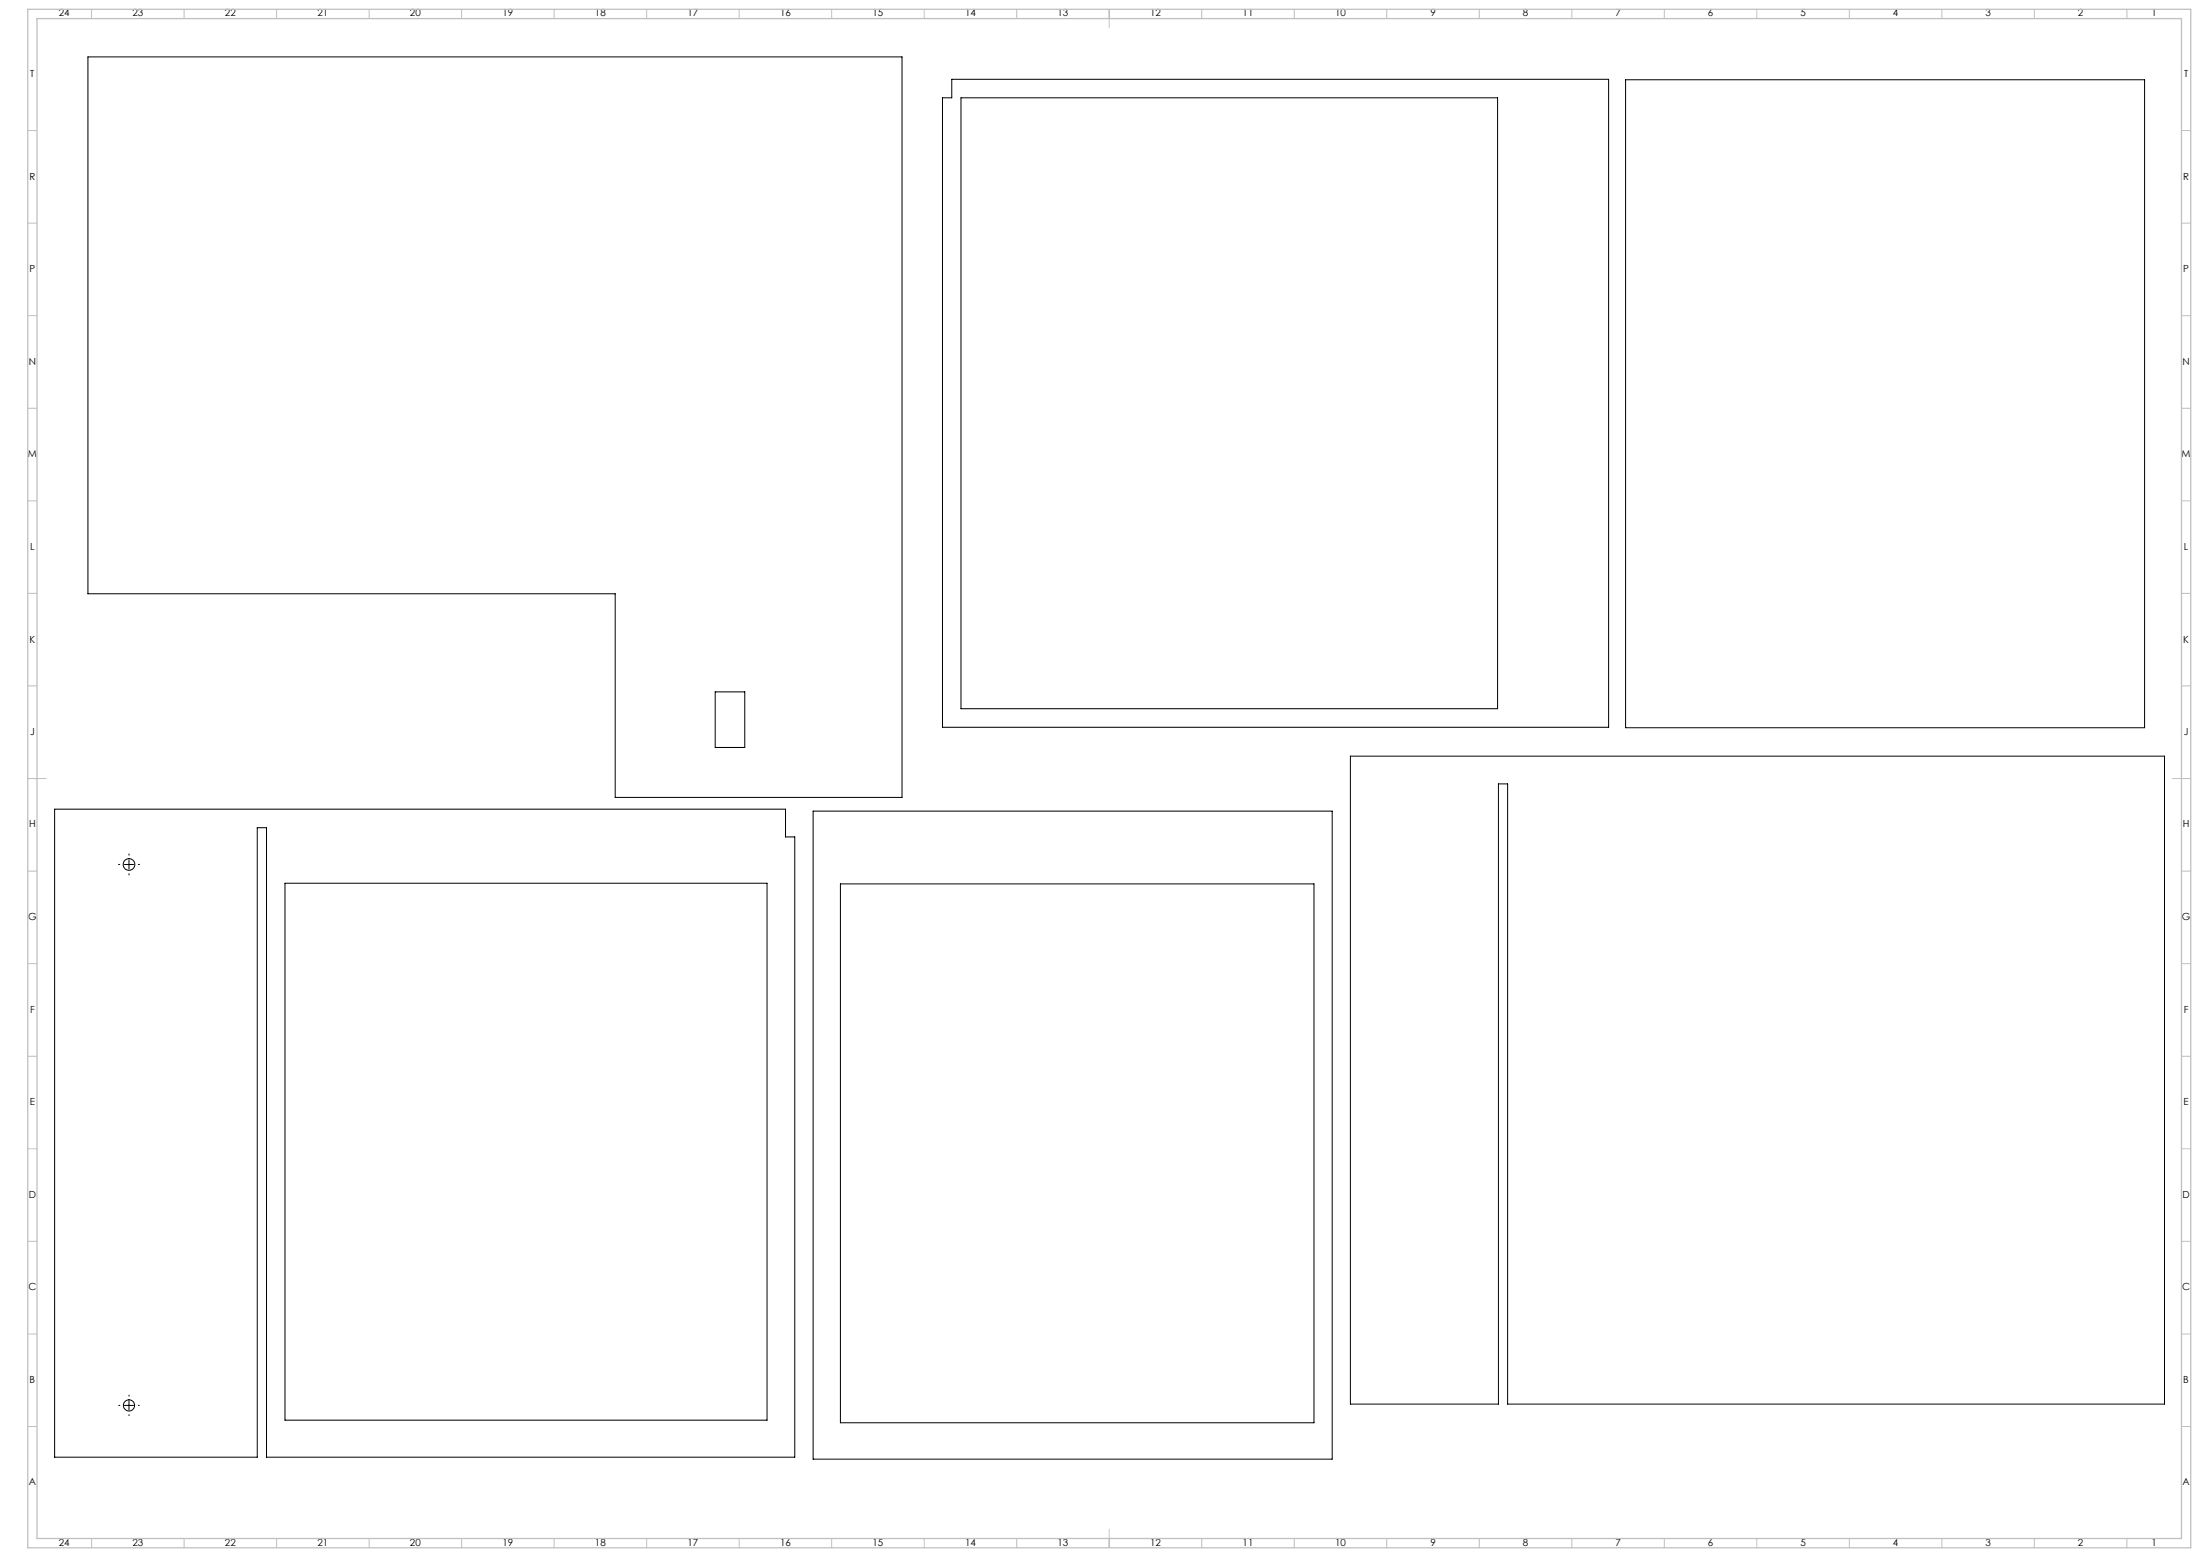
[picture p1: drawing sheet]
<svg xmlns="http://www.w3.org/2000/svg" width="1189mm" height="841mm" viewBox="0 0 1189 841" stroke-linecap="round" stroke-linejoin="round" font-family="sans-serif">
<path d="M65 467h-1M70 462v-1M70 472v1M75 467h.1M65 759h-1M70 754h.1M75 759h.1M70 764v1" fill="none" stroke="#000" stroke-width=".54" stroke-dasharray="15.2 1.3 1.3 1.3"/>
<g fill="none" stroke="#000" stroke-width=".54">
<path d="M48 31h440v400h-156v-110h-284zM514 43h355v350h-360v-340h5zM519 53h290v330h-290zM879 43h280v350h-280zM387 374h16v30h-16zM730 408h440v350h-355v-335h-5v335h-80zM30 437h395v15h5v335h-286v-340h-5v340h-109zM439 438h281v350h-281zM67 467h5M70 464v5M154 477h261v290h-261zM454 477h256v292h-256z"/>
<path d="M67 759h5M70 757v5"/>
<circle cx="70" cy="467" r="3"/>
<circle cx="70" cy="759" r="3"/>
</g>
<g fill="none" stroke="#c0c0c0" stroke-width=".54">
<path d="M49 5v5M99 5v5M149 5v5M199 5v5M249 5v5M299 5v5M349 5v5M399 5v5M449 5v5M499 5v5M549 5v5M599 5v10"/>
<path d="M649 5v5M699 5v5M749 5v5M799 5v5M849 5v5M899 5v5M949 5v5M999 5v5M1049 5v5M1099 5v5M1149 5v5M15 71h5"/>
<path d="M1179 71h5M15 121h5M1179 121h5M15 171h5M1179 171h5M15 221h5M1179 221h5M15 271h5M1179 271h5M15 321h5M1179 321h5M15 371h5"/>
<path d="M1179 371h5M15 421h10M1174 421h10M15 471h5M1179 471h5M15 521h5M1179 521h5M15 571h5M1179 571h5M15 621h5M1179 621h5M15 671h5"/>
<path d="M1179 671h5M15 721h5M1179 721h5M15 771h5M1179 771h5M49 831v5M99 831v5M149 831v5M199 831v5M249 831v5M299 831v5M349 831v5"/>
<path d="M399 831v5M449 831v5M499 831v5M549 831v5M599 826v10M649 831v5M699 831v5M749 831v5M799 831v5M849 831v5M899 831v5M949 831v5"/>
<path d="M999 831v5M1049 831v5M1099 831v5M1149 831v5"/>
</g>
<path d="M15 5h1169v831h-1169zM20 10h1159v821h-1159z" fill="none" stroke="#c0c0c0" stroke-width=".7"/>
<g font-size="5.3">
<text x="32" y="9">24</text>
<text x="72" y="9">23</text>
<text x="122" y="9">22</text>
<text x="172" y="9">21</text>
<text x="222" y="9">20</text>
<text x="272" y="9">19</text>
<text x="322" y="9">18</text>
<text x="372" y="9">17</text>
<text x="422" y="9">16</text>
<text x="472" y="9">15</text>
<text x="522" y="9">14</text>
<text x="572" y="9">13</text>
<text x="622" y="9">12</text>
<text x="672" y="9">11</text>
<text x="722" y="9">10</text>
<text x="773" y="9">9</text>
<text x="823" y="9">8</text>
<text x="873" y="9">7</text>
<text x="923" y="9">6</text>
<text x="973" y="9">5</text>
<text x="1023" y="9">4</text>
<text x="1073" y="9">3</text>
<text x="1123" y="9">2</text>
<text x="1163" y="9">1</text>
<text x="16" y="42">T</text>
<text x="1180" y="42">T</text>
<text x="16" y="97">R</text>
<text x="1180" y="97">R</text>
<text x="16" y="147">P</text>
<text x="1180" y="147">P</text>
<text x="16" y="197">N</text>
<text x="1180" y="197">N</text>
<text x="15" y="247">M</text>
<text x="1179" y="247">M</text>
<text x="16" y="297">L</text>
<text x="1180" y="297">L</text>
<text x="16" y="347">K</text>
<text x="1180" y="347">K</text>
<text x="16" y="397">J</text>
<text x="1180" y="397">J</text>
<text x="16" y="447">H</text>
<text x="1180" y="447">H</text>
<text x="15" y="497">G</text>
<text x="1179" y="497">G</text>
<text x="16" y="547">F</text>
<text x="1180" y="547">F</text>
<text x="16" y="597">E</text>
<text x="1180" y="597">E</text>
<text x="16" y="647">D</text>
<text x="1180" y="647">D</text>
<text x="15" y="697">C</text>
<text x="1179" y="697">C</text>
<text x="16" y="747">B</text>
<text x="1180" y="747">B</text>
<text x="16" y="802">A</text>
<text x="1180" y="802">A</text>
<text x="32" y="835">24</text>
<text x="72" y="835">23</text>
<text x="122" y="835">22</text>
<text x="172" y="835">21</text>
<text x="222" y="835">20</text>
<text x="272" y="835">19</text>
<text x="322" y="835">18</text>
<text x="372" y="835">17</text>
<text x="422" y="835">16</text>
<text x="472" y="835">15</text>
<text x="522" y="835">14</text>
<text x="572" y="835">13</text>
<text x="622" y="835">12</text>
<text x="672" y="835">11</text>
<text x="722" y="835">10</text>
<text x="773" y="835">9</text>
<text x="823" y="835">8</text>
<text x="873" y="835">7</text>
<text x="923" y="835">6</text>
<text x="973" y="835">5</text>
<text x="1023" y="835">4</text>
<text x="1073" y="835">3</text>
<text x="1123" y="835">2</text>
<text x="1163" y="835">1</text>
</g>
</svg>
